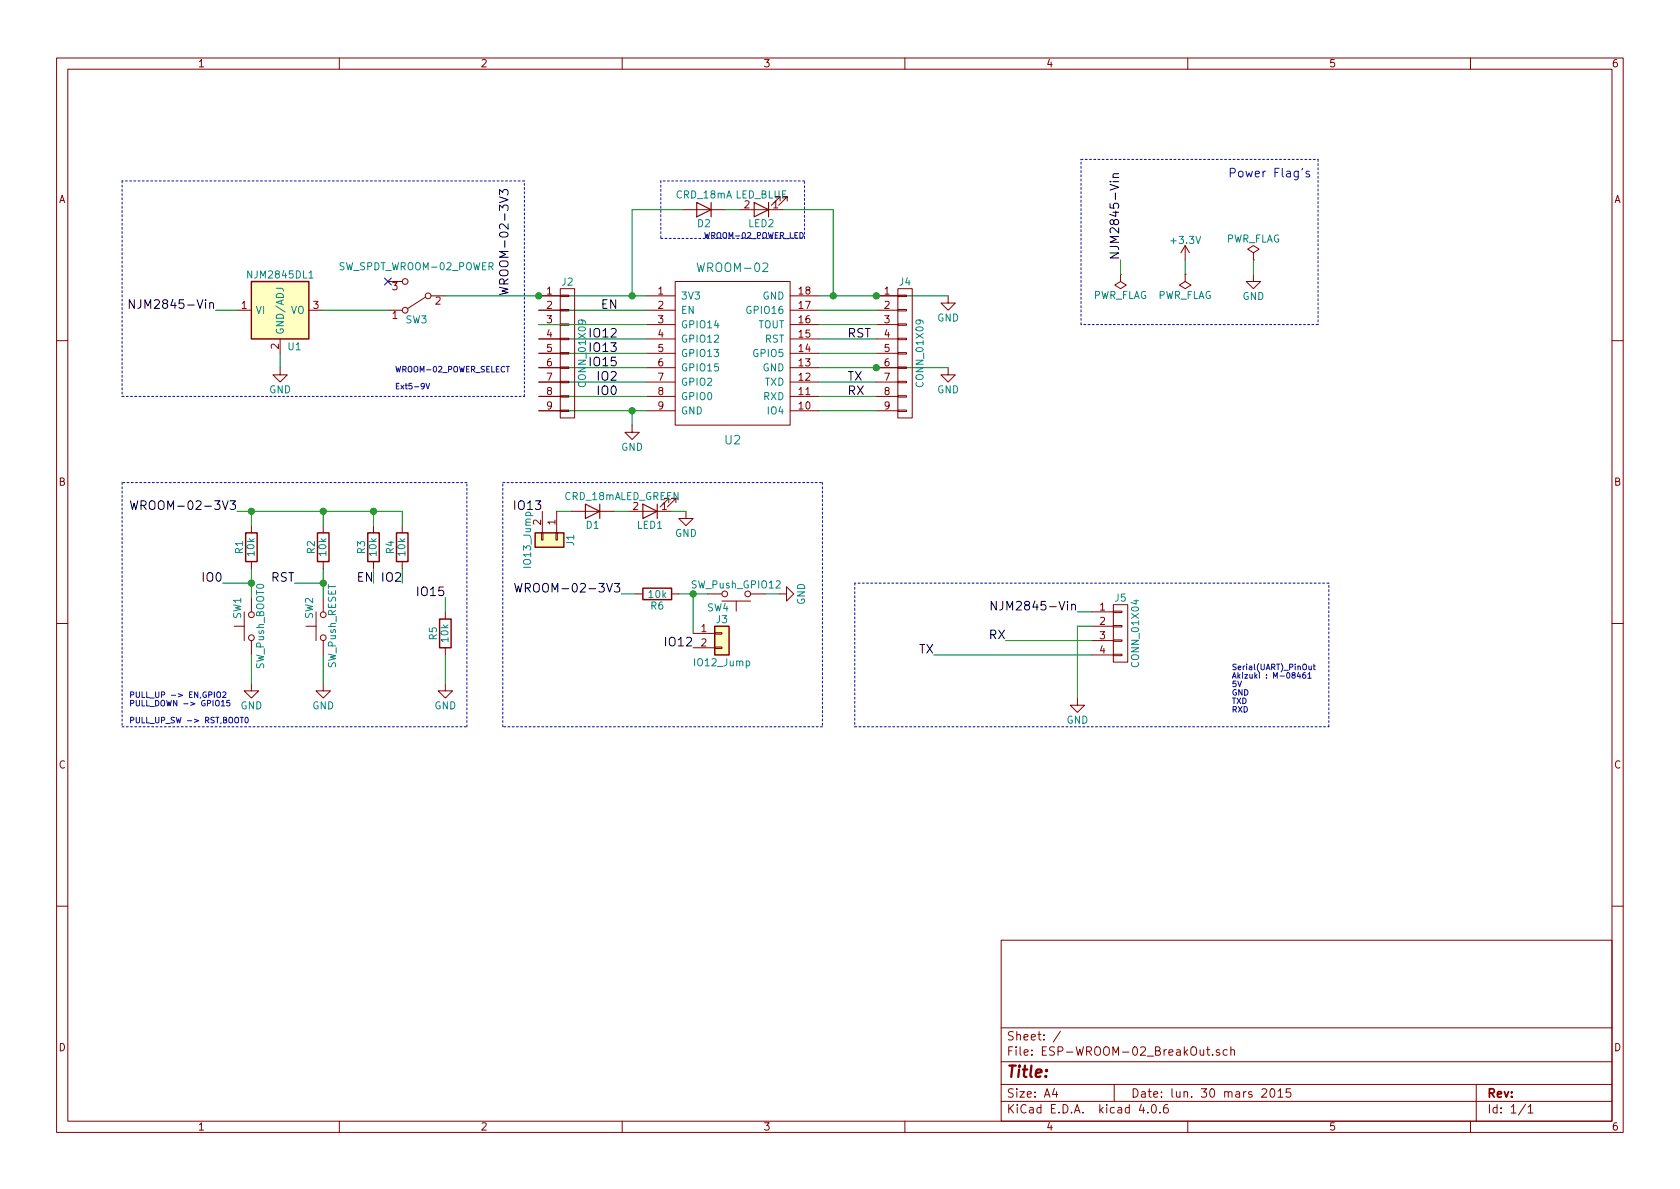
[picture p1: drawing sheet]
EESchema Schematic File Version 2
LIBS:power
LIBS:device
LIBS:transistors
LIBS:conn
LIBS:linear
LIBS:regul
LIBS:74xx
LIBS:cmos4000
LIBS:adc-dac
LIBS:memory
LIBS:xilinx
LIBS:microcontrollers
LIBS:dsp
LIBS:microchip
LIBS:analog_switches
LIBS:motorola
LIBS:texas
LIBS:intel
LIBS:audio
LIBS:interface
LIBS:digital-audio
LIBS:philips
LIBS:display
LIBS:cypress
LIBS:siliconi
LIBS:opto
LIBS:atmel
LIBS:contrib
LIBS:valves
LIBS:ESP-WROOM-02_BreakOut-cache
EELAYER 25 0
EELAYER END
$Descr A4 11693 8268
encoding utf-8
Sheet 1 1
Title ""
Date "lun. 30 mars 2015"
Rev ""
Comp ""
Comment1 ""
Comment2 ""
Comment3 ""
Comment4 ""
$EndDescr
$Comp
L WROOM-02 U2
U 1 1
P 5100 2450
F 0 "U2" H 5100 1850 60  0000 C CNN
F 1 "WROOM-02" H 5100 3050 60  0000 C CNN
F 2 "wroom-02:WROOM-02" H 5000 2550 60  0001 C CNN
F 3 "" H 5000 2550 60  0000 C CNN
	1    5100 2450
	1    0    0    -1  
$EndComp
$Comp
L SW_SPDT SW3
U 1 1
P 2900 2050
F 0 "SW3" H 2900 2220 50  0000 C CNN
F 1 "SW_SPDT_WROOM-02_POWER" H 2900 1850 50  0000 C CNN
F 2 "Pin_Headers:Pin_Header_Straight_1x03_Pitch2.54mm" H 2900 2050 50  0001 C CNN
F 3 "" H 2900 2050 50  0001 C CNN
	1    2900 2050
	-1   0    0    1   
$EndComp
$Comp
L NJM2845DL1 U1
U 1 1
P 1950 2150
F 0 "U1" H 2050 1900 50  0000 C CNN
F 1 "NJM2845DL1" H 1950 2400 50  0000 C CNN
F 2 "NJM2845:NJM2845" H 1950 2150 50  0001 C CNN
F 3 "" H 1950 2150 50  0000 C CNN
	1    1950 2150
	1    0    0    -1  
$EndComp
$Comp
L D D2
U 1 1
P 4900 1450
F 0 "D2" H 4900 1550 50  0000 C CNN
F 1 "CRD_18mA" H 4900 1350 50  0000 C CNN
F 2 "Diodes_SMD:D_1206" H 4900 1450 50  0001 C CNN
F 3 "" H 4900 1450 50  0001 C CNN
	1    4900 1450
	-1   0    0    1   
$EndComp
$Comp
L LED LED2
U 1 1
P 5300 1450
F 0 "LED2" H 5300 1550 50  0000 C CNN
F 1 "LED_BLUE" H 5300 1350 50  0000 C CNN
F 2 "LEDs:LED_0805" H 5300 1450 50  0001 C CNN
F 3 "" H 5300 1450 50  0001 C CNN
	1    5300 1450
	-1   0    0    1   
$EndComp
$Comp
L GND #PWR01
U 1 1
P 6600 2050
F 0 "#PWR01" H 6600 1800 50  0001 C CNN
F 1 "GND" H 6600 1900 50  0000 C CNN
F 2 "" H 6600 2050 50  0001 C CNN
F 3 "" H 6600 2050 50  0001 C CNN
	1    6600 2050
	1    0    0    -1  
$EndComp
$Comp
L GND #PWR02
U 1 1
P 4400 2950
F 0 "#PWR02" H 4400 2700 50  0001 C CNN
F 1 "GND" H 4400 2800 50  0000 C CNN
F 2 "" H 4400 2950 50  0001 C CNN
F 3 "" H 4400 2950 50  0001 C CNN
	1    4400 2950
	1    0    0    -1  
$EndComp
$Comp
L R R1
U 1 1
P 1750 3800
F 0 "R1" V 1830 3800 50  0000 C CNN
F 1 "10k" V 1750 3800 50  0000 C CNN
F 2 "Resistors_SMD:R_0603_HandSoldering" V 1680 3800 50  0001 C CNN
F 3 "" H 1750 3800 50  0001 C CNN
	1    1750 3800
	-1   0    0    1   
$EndComp
Text Label 4300 2150 2    60   ~ 0
EN
Text Label 4300 2550 2    60   ~ 0
IO15
Text Label 4300 2650 2    60   ~ 0
IO2
Text Label 4300 2750 2    60   ~ 0
IO0
Text Label 4300 2450 2    60   ~ 0
IO13
Text Label 5900 2350 0    60   ~ 0
RST
Text Label 5900 2650 0    60   ~ 0
TX
Text Label 5900 2750 0    60   ~ 0
RX
$Comp
L GND #PWR03
U 1 1
P 6600 2550
F 0 "#PWR03" H 6600 2300 50  0001 C CNN
F 1 "GND" H 6600 2400 50  0000 C CNN
F 2 "" H 6600 2550 50  0001 C CNN
F 3 "" H 6600 2550 50  0001 C CNN
	1    6600 2550
	1    0    0    -1  
$EndComp
Text Label 3100 4150 2    60   ~ 0
IO15
Text Label 2800 4050 2    60   ~ 0
IO2
Text Label 1550 4050 2    60   ~ 0
IO0
Text Label 3875 3550 2    60   ~ 0
IO13
Text Label 3550 2050 1    60   ~ 0
WROOM-02-3V3
Text Label 1650 3550 2    60   ~ 0
WROOM-02-3V3
$Comp
L GND #PWR04
U 1 1
P 1950 2550
F 0 "#PWR04" H 1950 2300 50  0001 C CNN
F 1 "GND" H 1950 2400 50  0000 C CNN
F 2 "" H 1950 2550 50  0001 C CNN
F 3 "" H 1950 2550 50  0001 C CNN
	1    1950 2550
	1    0    0    -1  
$EndComp
$Comp
L SW_Push SW1
U 1 1
P 1750 4350
F 0 "SW1" H 1800 4450 50  0000 L CNN
F 1 "SW_Push_BOOT0" H 1750 4290 50  0000 C CNN
F 2 "HsMouse:SW_DIP_x1_W7.62mm_Slide_MOD_TVBP06-B043C" H 1750 4550 50  0001 C CNN
F 3 "" H 1750 4550 50  0001 C CNN
	1    1750 4350
	0    -1   -1   0   
$EndComp
$Comp
L GND #PWR05
U 1 1
P 1750 4750
F 0 "#PWR05" H 1750 4500 50  0001 C CNN
F 1 "GND" H 1750 4600 50  0000 C CNN
F 2 "" H 1750 4750 50  0001 C CNN
F 3 "" H 1750 4750 50  0001 C CNN
	1    1750 4750
	1    0    0    -1  
$EndComp
$Comp
L R R2
U 1 1
P 2250 3800
F 0 "R2" V 2330 3800 50  0000 C CNN
F 1 "10k" V 2250 3800 50  0000 C CNN
F 2 "Resistors_SMD:R_0603_HandSoldering" V 2180 3800 50  0001 C CNN
F 3 "" H 2250 3800 50  0001 C CNN
	1    2250 3800
	-1   0    0    1   
$EndComp
$Comp
L SW_Push SW2
U 1 1
P 2250 4350
F 0 "SW2" H 2300 4450 50  0000 L CNN
F 1 "SW_Push_RESET" H 2250 4290 50  0000 C CNN
F 2 "HsMouse:SW_DIP_x1_W7.62mm_Slide_MOD_TVBP06-B043C" H 2250 4550 50  0001 C CNN
F 3 "" H 2250 4550 50  0001 C CNN
	1    2250 4350
	0    -1   -1   0   
$EndComp
$Comp
L GND #PWR06
U 1 1
P 2250 4750
F 0 "#PWR06" H 2250 4500 50  0001 C CNN
F 1 "GND" H 2250 4600 50  0000 C CNN
F 2 "" H 2250 4750 50  0001 C CNN
F 3 "" H 2250 4750 50  0001 C CNN
	1    2250 4750
	1    0    0    -1  
$EndComp
Text Label 2050 4050 2    60   ~ 0
RST
$Comp
L R R3
U 1 1
P 2600 3800
F 0 "R3" V 2680 3800 50  0000 C CNN
F 1 "10k" V 2600 3800 50  0000 C CNN
F 2 "Resistors_SMD:R_0603_HandSoldering" V 2530 3800 50  0001 C CNN
F 3 "" H 2600 3800 50  0001 C CNN
	1    2600 3800
	-1   0    0    1   
$EndComp
$Comp
L R R4
U 1 1
P 2800 3800
F 0 "R4" V 2880 3800 50  0000 C CNN
F 1 "10k" V 2800 3800 50  0000 C CNN
F 2 "Resistors_SMD:R_0603_HandSoldering" V 2730 3800 50  0001 C CNN
F 3 "" H 2800 3800 50  0001 C CNN
	1    2800 3800
	-1   0    0    1   
$EndComp
$Comp
L R R5
U 1 1
P 3100 4400
F 0 "R5" V 3180 4400 50  0000 C CNN
F 1 "10k" V 3100 4400 50  0000 C CNN
F 2 "Resistors_SMD:R_0603_HandSoldering" V 3030 4400 50  0001 C CNN
F 3 "" H 3100 4400 50  0001 C CNN
	1    3100 4400
	-1   0    0    1   
$EndComp
$Comp
L GND #PWR07
U 1 1
P 3100 4750
F 0 "#PWR07" H 3100 4500 50  0001 C CNN
F 1 "GND" H 3100 4600 50  0000 C CNN
F 2 "" H 3100 4750 50  0001 C CNN
F 3 "" H 3100 4750 50  0001 C CNN
	1    3100 4750
	1    0    0    -1  
$EndComp
Text Label 2600 4050 2    60   ~ 0
EN
$Comp
L D D1
U 1 1
P 4125 3550
F 0 "D1" H 4125 3650 50  0000 C CNN
F 1 "CRD_18mA" H 4125 3450 50  0000 C CNN
F 2 "Diodes_SMD:D_1206" H 4125 3550 50  0001 C CNN
F 3 "" H 4125 3550 50  0001 C CNN
	1    4125 3550
	-1   0    0    1   
$EndComp
$Comp
L LED LED1
U 1 1
P 4525 3550
F 0 "LED1" H 4525 3650 50  0000 C CNN
F 1 "LED_GREEN" H 4525 3450 50  0000 C CNN
F 2 "LEDs:LED_0805" H 4525 3550 50  0001 C CNN
F 3 "" H 4525 3550 50  0001 C CNN
	1    4525 3550
	-1   0    0    1   
$EndComp
$Comp
L GND #PWR08
U 1 1
P 4775 3550
F 0 "#PWR08" H 4775 3300 50  0001 C CNN
F 1 "GND" H 4775 3400 50  0000 C CNN
F 2 "" H 4775 3550 50  0001 C CNN
F 3 "" H 4775 3550 50  0001 C CNN
	1    4775 3550
	1    0    0    -1  
$EndComp
Text Label 1500 2150 2    60   ~ 0
NJM2845-Vin
$Comp
L CONN_01X04 J5
U 1 1
P 7800 4400
F 0 "J5" H 7800 4650 50  0000 C CNN
F 1 "CONN_01X04" V 7900 4400 50  0000 C CNN
F 2 "Pin_Headers:Pin_Header_Straight_1x04_Pitch2.54mm" H 7800 4400 50  0001 C CNN
F 3 "" H 7800 4400 50  0001 C CNN
	1    7800 4400
	1    0    0    -1  
$EndComp
Text Label 7500 4250 2    60   ~ 0
NJM2845-Vin
$Comp
L GND #PWR09
U 1 1
P 7500 4850
F 0 "#PWR09" H 7500 4600 50  0001 C CNN
F 1 "GND" H 7500 4700 50  0000 C CNN
F 2 "" H 7500 4850 50  0001 C CNN
F 3 "" H 7500 4850 50  0001 C CNN
	1    7500 4850
	1    0    0    -1  
$EndComp
Text Label 6500 4550 2    60   ~ 0
TX
Text Label 7000 4450 2    60   ~ 0
RX
Text Notes 900  5025 0    39   ~ 0
PULL_UP -> EN,GPIO2\nPULL_DOWN -> GPIO15\n\nPULL_UP_SW -> RST,BOOT0
Text Notes 8575 4950 0    39   ~ 0
Serial(UART)_PinOut\nAkizuki : M-08461\n5V\nGND\nTXD\nRXD
Text Label 4300 2350 2    60   ~ 0
IO12
Text Label 4825 4500 2    60   ~ 0
IO12
Text Label 4325 4125 2    60   ~ 0
WROOM-02-3V3
$Comp
L R R6
U 1 1
P 4575 4125
F 0 "R6" V 4655 4125 50  0000 C CNN
F 1 "10k" V 4575 4125 50  0000 C CNN
F 2 "Resistors_SMD:R_0603_HandSoldering" V 4505 4125 50  0001 C CNN
F 3 "" H 4575 4125 50  0001 C CNN
	1    4575 4125
	0    1    1    0   
$EndComp
$Comp
L SW_Push SW4
U 1 1
P 5125 4125
F 0 "SW4" H 5175 4225 50  0000 L CNN
F 1 "SW_Push_GPIO12" H 5125 4065 50  0000 C CNN
F 2 "HsMouse:SW_DIP_x1_W7.62mm_Slide_MOD_TVBP06-B043C" H 5125 4325 50  0001 C CNN
F 3 "" H 5125 4325 50  0001 C CNN
	1    5125 4125
	-1   0    0    1   
$EndComp
$Comp
L GND #PWR010
U 1 1
P 5425 4125
F 0 "#PWR010" H 5425 3875 50  0001 C CNN
F 1 "GND" H 5425 3975 50  0000 C CNN
F 2 "" H 5425 4125 50  0001 C CNN
F 3 "" H 5425 4125 50  0001 C CNN
	1    5425 4125
	0    -1   -1   0   
$EndComp
Text Notes 2750 2700 0    39   ~ 0
WROOM-02_POWER_SELECT\n\nExt5-9V
Wire Wire Line
	2700 2150 2250 2150
Wire Wire Line
	4750 1450 4400 1450
Wire Wire Line
	3100 2050 4500 2050
Wire Wire Line
	4400 1450 4400 2050
Connection ~ 4400 2050
Wire Wire Line
	5050 1450 5150 1450
Wire Wire Line
	5450 1450 5800 1450
Wire Wire Line
	5800 1450 5800 2050
Wire Wire Line
	5700 2050 6600 2050
Connection ~ 5800 2050
Wire Wire Line
	3750 2850 4500 2850
Wire Wire Line
	4400 2850 4400 2950
Wire Wire Line
	3750 2750 4500 2750
Wire Wire Line
	3750 2650 4500 2650
Wire Wire Line
	3750 2550 4500 2550
Wire Wire Line
	3750 2450 4500 2450
Wire Wire Line
	3750 2150 4500 2150
Wire Wire Line
	5700 2550 6600 2550
Wire Wire Line
	5700 2350 6100 2350
Wire Wire Line
	5700 2650 6100 2650
Wire Wire Line
	5700 2750 6100 2750
Wire Wire Line
	1750 4050 1550 4050
Wire Wire Line
	1950 2450 1950 2550
Wire Wire Line
	1650 3550 2800 3550
Wire Wire Line
	1750 3550 1750 3650
Wire Wire Line
	1750 3950 1750 4150
Connection ~ 1750 4050
Wire Wire Line
	1750 4550 1750 4750
Wire Wire Line
	2250 4050 2050 4050
Wire Wire Line
	2250 3950 2250 4150
Connection ~ 2250 4050
Wire Wire Line
	2250 4550 2250 4750
Wire Wire Line
	2250 3550 2250 3650
Connection ~ 1750 3550
Wire Wire Line
	2600 3550 2600 3650
Connection ~ 2250 3550
Wire Wire Line
	2800 3550 2800 3650
Connection ~ 2600 3550
Wire Wire Line
	3100 4550 3100 4750
Wire Wire Line
	2600 3950 2600 4050
Wire Wire Line
	3100 4150 3100 4250
Wire Wire Line
	3975 3550 3875 3550
Wire Wire Line
	4275 3550 4375 3550
Wire Wire Line
	4675 3550 4775 3550
Wire Wire Line
	1500 2150 1650 2150
Wire Wire Line
	7600 4350 7500 4350
Wire Wire Line
	7500 4350 7500 4850
Wire Wire Line
	6500 4550 7600 4550
Wire Wire Line
	7000 4450 7600 4450
Wire Wire Line
	7500 4250 7600 4250
Wire Notes Line
	850  3350 850  5050
Wire Notes Line
	3250 5050 3250 3350
Wire Notes Line
	3250 3350 850  3350
Wire Notes Line
	5950 4050 5950 5050
Wire Notes Line
	5950 5050 9250 5050
Wire Notes Line
	9250 5050 9250 4050
Wire Notes Line
	9250 4050 5950 4050
Wire Notes Line
	850  5050 3250 5050
Wire Wire Line
	3750 2350 4500 2350
Wire Wire Line
	4325 4125 4425 4125
Wire Wire Line
	4725 4125 4925 4125
Connection ~ 4825 4125
Wire Wire Line
	5325 4125 5425 4125
Wire Notes Line
	3650 1250 850  1250
Wire Notes Line
	850  1250 850  2750
Wire Notes Line
	850  2750 3650 2750
Wire Notes Line
	3650 2750 3650 1250
Wire Notes Line
	4600 1250 4600 1650
Wire Notes Line
	4600 1650 5600 1650
Wire Notes Line
	5600 1650 5600 1250
Wire Notes Line
	5600 1250 4600 1250
Text Notes 4900 1650 0    39   ~ 0
WROOM-02_POWER_LED
$Comp
L GND #PWR011
U 1 1
P 8725 1900
F 0 "#PWR011" H 8725 1650 50  0001 C CNN
F 1 "GND" H 8725 1750 50  0000 C CNN
F 2 "" H 8725 1900 50  0001 C CNN
F 3 "" H 8725 1900 50  0001 C CNN
	1    8725 1900
	1    0    0    -1  
$EndComp
$Comp
L +3.3V #PWR013
U 1 1
P 8250 1800
F 0 "#PWR013" H 8250 1650 50  0001 C CNN
F 1 "+3.3V" H 8250 1940 50  0000 C CNN
F 2 "" H 8250 1800 50  0000 C CNN
F 3 "" H 8250 1800 50  0000 C CNN
	1    8250 1800
	1    0    0    -1  
$EndComp
$Comp
L PWR_FLAG #FLG014
U 1 1
P 8250 1900
F 0 "#FLG014" H 8250 1975 50  0001 C CNN
F 1 "PWR_FLAG" H 8250 2050 50  0000 C CNN
F 2 "" H 8250 1900 50  0001 C CNN
F 3 "" H 8250 1900 50  0001 C CNN
	1    8250 1900
	-1   0    0    1   
$EndComp
$Comp
L PWR_FLAG #FLG016
U 1 1
P 8725 1800
F 0 "#FLG016" H 8725 1875 50  0001 C CNN
F 1 "PWR_FLAG" H 8725 1950 50  0000 C CNN
F 2 "" H 8725 1800 50  0001 C CNN
F 3 "" H 8725 1800 50  0001 C CNN
	1    8725 1800
	1    0    0    -1  
$EndComp
Wire Wire Line
	8725 1800 8725 1900
Wire Wire Line
	8250 1800 8250 1900
Text Label 7800 1800 1    60   ~ 0
NJM2845-Vin
$Comp
L PWR_FLAG #FLG017
U 1 1
P 7800 1900
F 0 "#FLG017" H 7800 1975 50  0001 C CNN
F 1 "PWR_FLAG" H 7800 2050 50  0000 C CNN
F 2 "" H 7800 1900 50  0001 C CNN
F 3 "" H 7800 1900 50  0001 C CNN
	1    7800 1900
	-1   0    0    1   
$EndComp
Wire Wire Line
	7800 1800 7800 1900
$Comp
L CONN_01X09 J4
U 1 1
P 6300 2450
F 0 "J4" H 6300 2950 50  0000 C CNN
F 1 "CONN_01X09" V 6400 2450 50  0000 C CNN
F 2 "Pin_Headers:Pin_Header_Straight_1x09_Pitch2.54mm" H 6300 2450 50  0001 C CNN
F 3 "" H 6300 2450 50  0001 C CNN
	1    6300 2450
	1    0    0    -1  
$EndComp
Connection ~ 6100 2050
Connection ~ 6100 2550
$Comp
L CONN_01X09 J2
U 1 1
P 3950 2450
F 0 "J2" H 3950 2950 50  0000 C CNN
F 1 "CONN_01X09" V 4050 2450 50  0000 C CNN
F 2 "Pin_Headers:Pin_Header_Straight_1x09_Pitch2.54mm" H 3950 2450 50  0001 C CNN
F 3 "" H 3950 2450 50  0001 C CNN
	1    3950 2450
	1    0    0    -1  
$EndComp
Connection ~ 3750 2050
Connection ~ 4400 2850
Wire Wire Line
	4500 2250 3750 2250
Wire Wire Line
	5700 2150 6100 2150
Wire Wire Line
	5700 2250 6100 2250
Wire Wire Line
	5700 2450 6100 2450
Wire Wire Line
	6100 2850 5700 2850
NoConn ~ 2700 1950
Wire Wire Line
	2800 3950 2800 4050
$Comp
L Conn_01x02 J3
U 1 1
P 5025 4400
F 0 "J3" H 5025 4500 50  0000 C CNN
F 1 "IO12_Jump" H 5025 4200 50  0000 C CNN
F 2 "conn-test:JUMPER-SOLDER-3mm" H 5025 4400 50  0001 C CNN
F 3 "" H 5025 4400 50  0001 C CNN
	1    5025 4400
	1    0    0    -1  
$EndComp
Wire Wire Line
	4825 4400 4825 4125
Wire Notes Line
	3500 3350 5725 3350
Wire Notes Line
	5725 3350 5725 5050
Wire Notes Line
	5725 5050 3500 5050
Wire Notes Line
	3500 5050 3500 3350
Wire Notes Line
	7525 1100 9175 1100
Wire Notes Line
	9175 1100 9175 2250
Wire Notes Line
	9175 2250 7525 2250
Wire Notes Line
	7525 2250 7525 1100
Text Notes 8550 1225 0    60   ~ 0
Power Flag's
$EndSCHEMATC
